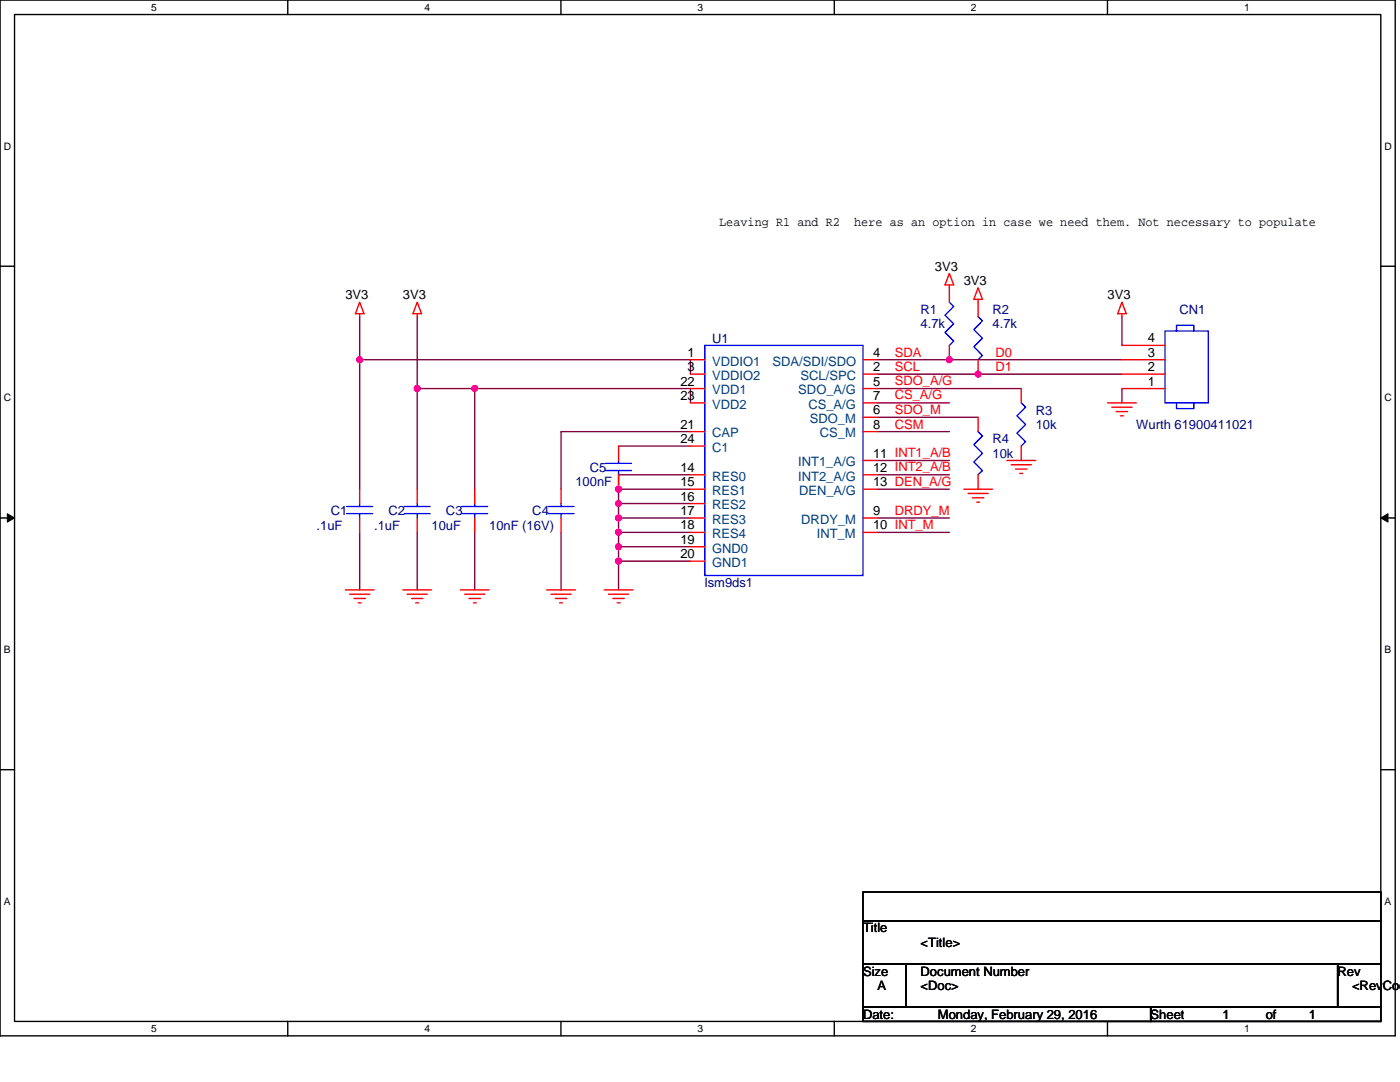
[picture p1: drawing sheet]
<svg xmlns="http://www.w3.org/2000/svg" width="279mm" height="216mm" viewBox="0 0 279 216" stroke-linecap="round" stroke-linejoin="round" font-family="sans-serif">
<path d="M0 0h278.4v206.7h-278.4zM2.9 2.9h272.7v200.9h-272.7z" fill="none" stroke="#000" stroke-width=".28"/>
<g fill="#fff">
<path d="M30.2 .3h1.1v2.3h-1.1z"/>
<path d="M30.2 204.1h1.1v2.3h-1.1z"/>
</g>
<path d="M57.4 0v2.9M57.4 203.8v2.9" fill="none" stroke="#000" stroke-width=".28"/>
<g fill="#fff">
<path d="M84.7 .3h1.1v2.3h-1.1z"/>
<path d="M84.7 204.1h1.1v2.3h-1.1z"/>
</g>
<path d="M112 0v2.9M112 203.8v2.9" fill="none" stroke="#000" stroke-width=".28"/>
<g fill="#fff">
<path d="M139.2 .3h1.2v2.3h-1.2z"/>
<path d="M139.2 204.1h1.2v2.3h-1.2z"/>
</g>
<path d="M166.5 0v2.9M166.5 203.8v2.9" fill="none" stroke="#000" stroke-width=".28"/>
<g fill="#fff">
<path d="M193.8 .3h1.1v2.3h-1.1z"/>
<path d="M193.8 204.1h1.1v2.3h-1.1z"/>
</g>
<path d="M221 0v2.9M221 203.8v2.9" fill="none" stroke="#000" stroke-width=".28"/>
<g fill="#fff">
<path d="M248.3 .3h1.1v2.3h-1.1z"/>
<path d="M248.3 204.1h1.1v2.3h-1.1z"/>
<path d="M.7 28h1.5v2.3h-1.5z"/>
<path d="M276.3 28h1.5v2.3h-1.5z"/>
<path d="M.7 78.2h1.5v2.3h-1.5z"/>
<path d="M276.3 78.2h1.5v2.3h-1.5z"/>
</g>
<path d="M0 53.1h2.9M275.6 53.1h2.8" fill="none" stroke="#000" stroke-width=".28"/>
<g fill="#fff">
<path d="M.7 128.5h1.4v2.2h-1.4z"/>
<path d="M276.3 128.5h1.4v2.2h-1.4z"/>
</g>
<path d="M0 103.4h2.9M275.6 103.4h2.8" fill="none" stroke="#000" stroke-width=".28"/>
<path d="M1.5 102.5l1.4 .9-1.4 .8zM275.6 103.4l1.4-.9v1.7z" fill="#000" stroke="#000" stroke-width=".2"/>
<g fill="#fff">
<path d="M.7 178.7h1.4v2.3h-1.4z"/>
<path d="M276.3 178.7h1.4v2.3h-1.4z"/>
</g>
<path d="M0 153.6h2.9M275.6 153.6h2.8M172.2 178h103.4v5.7h-103.4zM172.2 183.7h103.4v8.6h-103.4zM172.2 192.3h8.6v8.6h-8.6zM180.8 192.3h86.2v8.6h-86.2zM267 192.3h8.6v8.6h-8.6zM172.2 200.9h57.4v2.9h-57.4zM229.6 200.9h46v2.9h-46z" fill="none" stroke="#000" stroke-width=".28"/>
<g fill="none" stroke="#800040" stroke-width=".28">
<path d="M71.8 63.2v8.6M71.8 71.8v25.8M71.8 71.8h66v2.9M83.3 77.5v20.1M83.3 77.5h54.5v2.9M83.3 63.2v14.3M94.7 77.5v20.1M175.1 71.8h48.8M175.1 74.7h48.8M175.1 77.5h28.7M223.9 63.2v5.7M223.9 77.5v2.9"/>
<path d="M123.4 97.6h14.4M123.4 89h14.4M123.4 97.6v2.9M137.8 86.1h-25.8v11.5M137.8 94.7h-14.4v2.9M175.1 86.1h14.4M175.1 80.4h14.4M175.1 83.3h20.1M175.1 91.9h14.4M175.1 94.7h14.4M175.1 97.6h14.4M71.8 106.2v11.5"/>
<path d="M83.3 106.2v11.5M94.7 106.2v11.5M112 106.2v11.5M123.4 106.2h14.4M123.4 106.2v2.9M123.4 100.5h14.4M123.4 103.4h14.4M123.4 109.1h14.4M123.4 112h14.4M123.4 100.5v2.9M123.4 103.4v2.8M123.4 109.1v2.9"/>
<path d="M123.4 112v5.7M175.1 103.4h14.4M175.1 106.2h14.4"/>
</g>
<g fill="#f0f" stroke="#f0f" stroke-width=".28">
<circle cx="71.8" cy="71.8" r=".57"/>
<circle cx="189.4" cy="71.8" r=".57"/>
<circle cx="195.2" cy="74.6" r=".57"/>
<circle cx="83.3" cy="77.5" r=".57"/>
<circle cx="94.7" cy="77.5" r=".57"/>
<circle cx="123.4" cy="100.5" r=".57"/>
<circle cx="123.4" cy="97.6" r=".57"/>
<circle cx="123.4" cy="106.2" r=".57"/>
<circle cx="123.4" cy="103.3" r=".57"/>
<circle cx="123.4" cy="112" r=".57"/>
<circle cx="123.4" cy="109.1" r=".57"/>
</g>
<g fill="none" stroke="#f00" stroke-width=".28">
<path d="M189.5 54.6l.8 2.3h-1.7zM189.5 56.9v3.4M195.2 57.4l.9 2.3h-1.7zM195.2 59.7v3.5M71.8 62.6v.6M71.8 60.3l.8 2.3h-1.7zM83.3 60.3l.8 2.3h-1.7zM83.3 62.6v.6M137.8 71.8h2.9M137.8 74.7h2.9M137.8 77.5h2.9M172.2 71.8h2.9"/>
<path d="M172.2 74.7h2.9M172.2 77.5h2.9M189.5 68.9v2.9M195.2 71.8v2.9M203.8 77.5v2.9M223.9 60.3l.9 2.3h-1.7zM223.9 77.5h8.6M223.9 74.7h8.6M223.9 71.8h8.6M223.9 68.9h8.6M223.9 62.6v.6M71.8 97.6v2.9"/>
<path d="M83.3 97.6v2.9M94.7 97.6v2.9M112 97.6v2.9M123.4 89v2.9M123.4 94.7v2.9M137.8 80.4h2.9M137.8 86.1h2.9M137.8 89h2.9M137.8 94.7h2.9M137.8 97.6h2.9M172.2 80.4h2.9M172.2 83.3h2.9"/>
<path d="M172.2 86.1h2.9M172.2 91.9h2.9M172.2 94.7h2.9M172.2 97.6h2.9M192.3 97.6h5.8M193.2 98.5h4M194.1 99.3h2.2M195.2 83.3v2.8M195.2 94.7v2.9M200.9 91.9h5.8M201.8 92.7h4M202.7 93.6h2.3"/>
<path d="M203.5 94.5h.6M203.8 89v2.9M221 80.4h5.8M221.9 81.3h4M222.8 82.1h2.2M223.6 83h.6M68.9 117.7h5.8M69.8 118.6h4M70.6 119.4h2.3M71.8 103.4v2.8M80.4 117.7h5.7M81.3 118.6h4"/>
<path d="M82.1 119.4h2.3M83.3 103.4v2.8M91.9 117.7h5.7M92.7 118.6h4.1M93.6 119.4h2.3M94.7 103.4v2.8M109.1 117.7h5.7M110 118.6h4M110.8 119.4h2.3M112 103.4v2.8M120.6 117.7h5.7M121.4 118.6h4.1"/>
<path d="M122.3 119.4h2.3M137.8 100.5h2.9M137.8 103.4h2.9M137.8 106.2h2.9M137.8 109.1h2.9M137.8 112h2.9M172.2 103.4h2.9M172.2 106.2h2.9M194.9 100.2h.6M71.5 120.3h.6M83 120.3h.5M94.5 120.3h.5"/>
<path d="M111.7 120.3h.5M123.2 120.3h.5"/>
</g>
<g fill="none" stroke="#00f" stroke-width=".28">
<path d="M140.7 68.9h31.5v45.9h-31.5zM189.5 60.3l.8 .9-1.7 1.7 1.7 1.7-1.7 1.7 1.7 1.8-.8 .8M195.2 63.2l.9 .8-1.7 1.8 1.7 1.7-1.7 1.7 1.7 1.7-.9 .9M232.5 66h8.6v14.4h-8.6zM234.8 66v-1.1h3.5v1.1M120.9 93.9h5.1M120.9 92.5h5.1M123.4 91.9v.6M123.4 93.9v.8M195.2 86.1l.9 .9-1.7 1.7 1.7 1.7-1.7 1.8 1.7 1.7-.9 .8M203.8 80.4l.9 .9-1.8 1.7 1.8 1.7-1.8 1.7 1.8 1.7-.9 .9M234.8 80.4v1.1h3.5v-1.1"/>
<path d="M69.2 102.5h5.2M69.2 101.1h5.2M71.8 100.5v.6M71.8 102.5v.9M80.7 102.5h5.2M80.7 101.1h5.2M83.3 100.5v.6M83.3 102.5v.9M92.2 102.5h5.1M92.2 101.1h5.1M94.7 100.5v.6M94.7 102.5v.9"/>
<path d="M109.4 102.5h5.2M109.4 101.1h5.2M112 100.5v.6M112 102.5v.9"/>
</g>
<g font-size="2.6">
<text x="143.5" y="45.1">Leaving R1 and R2</text>
<text x="170.5" y="45.1">here as an option in case we need them. Not necessary to populate</text>
<text x="68.9" y="59.8">3V3</text>
<text x="80.4" y="59.8">3V3</text>
<text x="186.6" y="54">3V3</text>
<text x="192.3" y="56.9">3V3</text>
<text x="221" y="59.8">3V3</text>
<text x="137.2" y="71.2">1</text>
<text x="174.2" y="71.2">4</text>
<text x="229.1" y="71.2">3</text>
<text x="229.1" y="68.3">4</text>
<text x="135.8" y="76.9">22</text>
<text x="137.2" y="74.1">3</text>
<text x="174.2" y="76.9">5</text>
<text x="174.2" y="74.1">2</text>
<text x="229.1" y="76.9">1</text>
<text x="229.1" y="74.1">2</text>
<text x="135.8" y="79.8">23</text>
<text x="174.2" y="82.7">6</text>
<text x="174.2" y="79.8">7</text>
<text x="135.8" y="85.5">21</text>
<text x="135.8" y="88.4">24</text>
<text x="174.2" y="85.5">8</text>
<text x="135.8" y="94.1">14</text>
<text x="174.2" y="91.3">11 INT1_A/B</text>
<text x="174.2" y="94.1">12 INT2_A/B</text>
<text x="135.8" y="97">15</text>
<text x="135.8" y="99.9">16</text>
<text x="174.2" y="97">13 DEN_A/G</text>
<text x="135.8" y="102.8">17</text>
<text x="135.8" y="105.6">18</text>
<text x="174.2" y="102.8">9</text>
<text x="174.2" y="105.6">10 INT_M</text>
<text x="135.8" y="108.5">19</text>
<text x="135.8" y="111.4">20</text>
<text x="172.2" y="186.1">Title</text>
<text x="183.7" y="188.9">&lt;Title&gt;</text>
<text x="172.2" y="194.7">Size</text>
<text x="175.1" y="197.5">A</text>
<text x="183.7" y="194.7">Document Number</text>
<text x="183.7" y="197.5">&lt;Doc&gt;</text>
<text x="267" y="194.7">Rev</text>
<text x="269.8" y="197.5">&lt;RevCod</text>
<text x="172.2" y="203.3">Date:</text>
<text x="187.2" y="203.3">Monday, February 29, 2016</text>
<text x="229.6" y="203.3">Sheet</text>
<text x="244" y="203.3">1</text>
<text x="252.6" y="203.3">of</text>
<text x="261.2" y="203.3">1</text>
</g>
<g font-size="2.6" fill="#000080">
<text x="183.7" y="62.6">R1</text>
<text x="183.7" y="65.5">4.7k</text>
<text x="198.1" y="62.6">R2</text>
<text x="198.1" y="65.5">4.7k</text>
<text x="235.4" y="62.6">CN1</text>
<text x="142.1" y="68.4">U1</text>
<text x="206.7" y="82.7">R3</text>
<text x="198.1" y="88.5">R4</text>
<text x="206.7" y="85.6">10k</text>
<text x="226.8" y="85.6">Wurth 61900411021</text>
<text x="117.7" y="94.2">C5</text>
<text x="198.1" y="91.3">10k</text>
<text x="114.8" y="97.1">100nF</text>
<text x="63.2" y="105.7">.1uF</text>
<text x="66" y="102.8">C1</text>
<text x="74.7" y="105.7">.1uF</text>
<text x="77.5" y="102.8">C2</text>
<text x="86.1" y="105.7">10uF</text>
<text x="89" y="102.8">C3</text>
<text x="97.6" y="105.7">10nF (16V)</text>
<text x="106.2" y="102.8">C4</text>
<text x="140.7" y="117.2">lsm9ds1</text>
</g>
<g font-size="2.6" fill="#f00">
<text x="178.6" y="71.2">SDA</text>
<text x="198.6" y="71.2">D0</text>
<text x="178.6" y="74.1">SCL</text>
<text x="178.6" y="76.9">SDO_A/G</text>
<text x="198.6" y="74.1">D1</text>
<text x="178.6" y="79.7">CS_A/G</text>
<text x="178.6" y="82.6">SDO_M</text>
<text x="178.6" y="85.6">CSM</text>
<text x="178.6" y="102.7">DRDY_M</text>
</g>
<g font-size="2.6" fill="#004080">
<text x="142.1" y="72.9">VDDIO1</text>
<text x="142.1" y="75.8">VDDIO2</text>
<text x="154.2" y="72.9">SDA/SDI/SDO</text>
<text x="159.8" y="75.8">SCL/SPC</text>
<text x="142.1" y="78.7">VDD1</text>
<text x="142.1" y="81.6">VDD2</text>
<text x="159.3" y="78.7">SDO_A/G</text>
<text x="161.3" y="81.6">CS_A/G</text>
<text x="142.1" y="87.3">CAP</text>
<text x="161.6" y="84.4">SDO_M</text>
<text x="163.6" y="87.3">CS_M</text>
<text x="142.1" y="90.2">C1</text>
<text x="142.1" y="95.9">RES0</text>
<text x="159.3" y="93">INT1_A/G</text>
<text x="159.3" y="95.9">INT2_A/G</text>
<text x="142.1" y="98.8">RES1</text>
<text x="142.1" y="101.6">RES2</text>
<text x="159.5" y="98.8">DEN_A/G</text>
<text x="142.1" y="104.5">RES3</text>
<text x="142.1" y="107.4">RES4</text>
<text x="159.9" y="104.5">DRDY_M</text>
<text x="163" y="107.4">INT_M</text>
<text x="142.1" y="110.3">GND0</text>
<text x="142.1" y="113.1">GND1</text>
</g>
<g font-size="2">
<text x="30.2" y="2.2">5</text>
<text x="84.7" y="2.2">4</text>
<text x="139.2" y="2.2">3</text>
<text x="193.8" y="2.2">2</text>
<text x="248.3" y="2.2">1</text>
<text x=".7" y="29.8">D</text>
<text x="276.3" y="29.8">D</text>
<text x=".7" y="80.1">C</text>
<text x="276.3" y="80.1">C</text>
<text x=".7" y="130.3">B</text>
<text x="276.3" y="130.3">B</text>
<text x=".7" y="180.5">A</text>
<text x="276.3" y="180.5">A</text>
<text x="30.2" y="206">5</text>
<text x="84.7" y="206">4</text>
<text x="139.2" y="206">3</text>
<text x="193.8" y="206">2</text>
<text x="248.3" y="206">1</text>
</g>
</svg>
